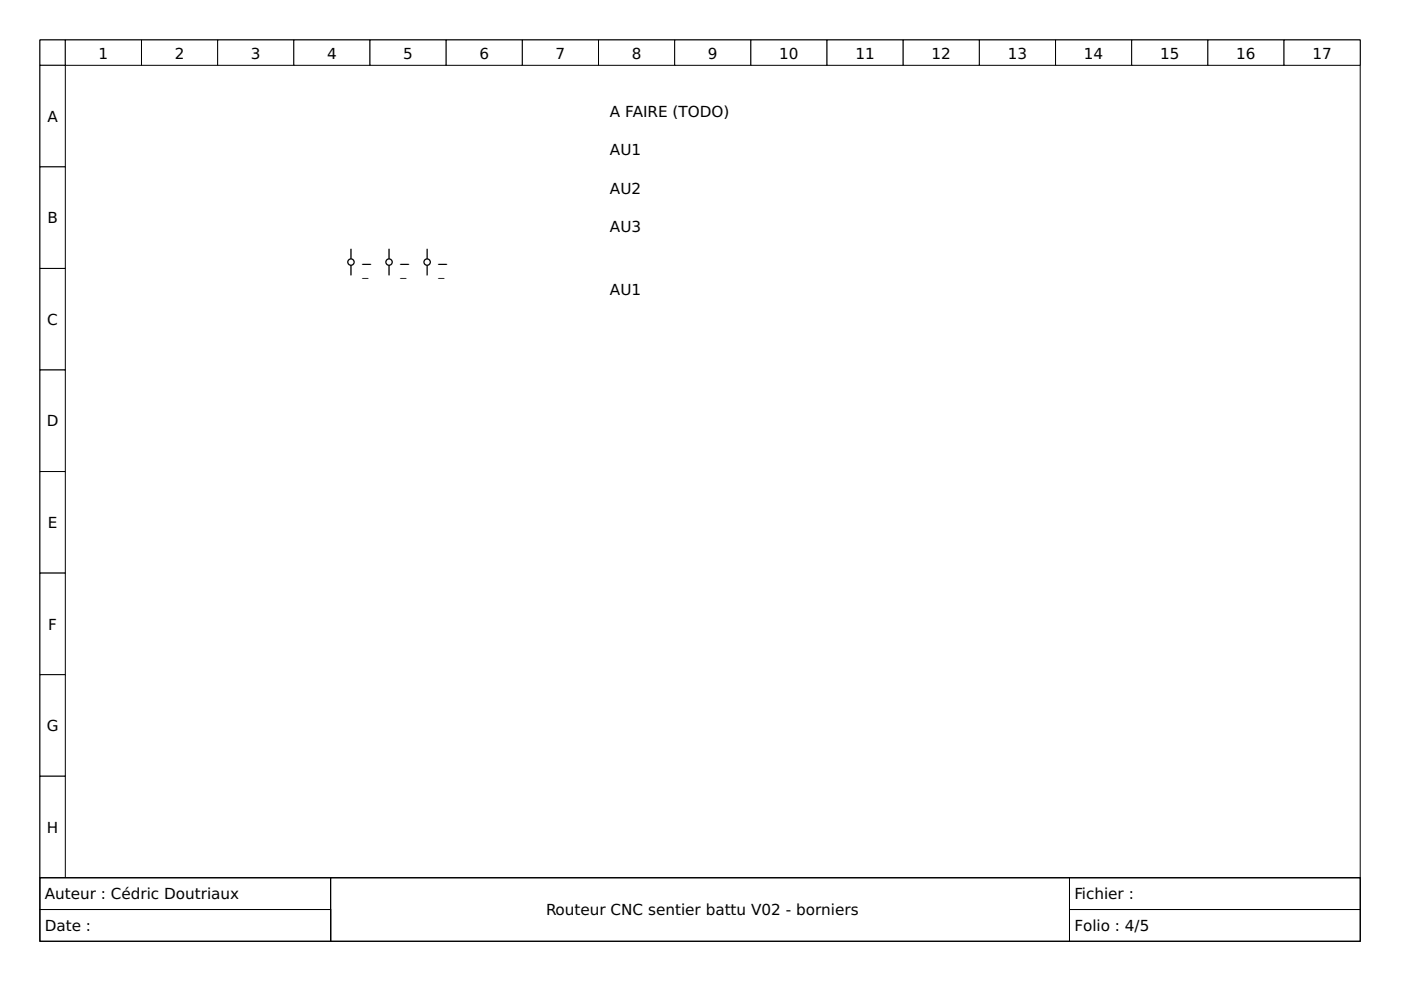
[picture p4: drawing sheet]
<svg xmlns="http://www.w3.org/2000/svg" width="297mm" height="210mm" viewBox="0 0 297 210" stroke-linecap="round" stroke-linejoin="round" font-family="sans-serif">
<path d="M8.5 8.5h279.9v177.6h-279.9z" fill="none" stroke="#000" stroke-width=".21"/>
<g fill="#fff" stroke="#000" stroke-width=".21">
<path d="M8.5 8.5h5.3v5.3h-5.3z"/>
<path d="M13.8 8.5h16.2v5.3h-16.2z"/>
<path d="M30 8.5h16.1v5.3h-16.1z"/>
<path d="M46.1 8.5h16.2v5.3h-16.2z"/>
<path d="M62.3 8.5h16.1v5.3h-16.1z"/>
<path d="M78.4 8.5h16.2v5.3h-16.2z"/>
<path d="M94.6 8.5h16.1v5.3h-16.1z"/>
<path d="M110.7 8.5h16.2v5.3h-16.2z"/>
<path d="M126.9 8.5h16.1v5.3h-16.1z"/>
<path d="M143 8.5h16.2v5.3h-16.2z"/>
<path d="M159.2 8.5h16.1v5.3h-16.1z"/>
<path d="M175.3 8.5h16.2v5.3h-16.2z"/>
<path d="M191.5 8.5h16.1v5.3h-16.1z"/>
<path d="M207.6 8.5h16.2v5.3h-16.2z"/>
<path d="M223.8 8.5h16.1v5.3h-16.1z"/>
<path d="M239.9 8.5h16.2v5.3h-16.2z"/>
<path d="M256.1 8.5h16.1v5.3h-16.1z"/>
<path d="M272.2 8.5h16.2v5.3h-16.2z"/>
<path d="M8.5 13.8h5.3v21.6h-5.3z"/>
<path d="M8.5 35.4h5.3v21.5h-5.3z"/>
<path d="M8.5 56.9h5.3v21.5h-5.3z"/>
<path d="M8.5 78.4h5.3v21.6h-5.3z"/>
<path d="M8.5 100h5.3v21.5h-5.3z"/>
<path d="M8.5 121.5h5.3v21.5h-5.3z"/>
<path d="M8.5 143h5.3v21.6h-5.3z"/>
<path d="M8.5 164.6h5.3v21.5h-5.3z"/>
<path d="M8.5 186.1h279.9v13.5h-279.9z"/>
<path d="M8.5 186.1h61.6v6.7h-61.6z"/>
</g>
<path d="M8.5 186.1h61.6v6.7h-61.6z" fill="none" stroke="#000" stroke-width=".21"/>
<path d="M70.1 186.1h156.7v13.5h-156.7z" fill="#fff" stroke="#000" stroke-width=".21"/>
<path d="M70.1 186.1h156.7v13.5h-156.7z" fill="none" stroke="#000" stroke-width=".21"/>
<path d="M226.8 186.1h61.6v6.7h-61.6z" fill="#fff" stroke="#000" stroke-width=".21"/>
<path d="M226.8 186.1h61.6v6.7h-61.6z" fill="none" stroke="#000" stroke-width=".21"/>
<path d="M8.5 192.8h61.6v6.8h-61.6z" fill="#fff" stroke="#000" stroke-width=".21"/>
<path d="M8.5 192.8h61.6v6.8h-61.6z" fill="none" stroke="#000" stroke-width=".21"/>
<path d="M226.8 192.8h61.6v6.8h-61.6z" fill="#fff" stroke="#000" stroke-width=".21"/>
<path d="M226.8 192.8h61.6v6.8h-61.6z" fill="none" stroke="#000" stroke-width=".21"/>
<g fill="none" stroke="#000" stroke-width=".27">
<path d="M74.4 52.9v1.9M74.4 56.4v1.9M82.5 52.9v1.9M82.5 56.4v1.9M90.6 52.9v1.9M90.6 56.4v1.9"/>
<circle cx="74.4" cy="55.6" r=".67"/>
<circle cx="82.5" cy="55.6" r=".67"/>
<circle cx="90.6" cy="55.6" r=".67"/>
</g>
<g font-size="3.6">
<text x="76.8" y="55.4">_</text>
<text x="84.9" y="55.4">_</text>
<text x="93" y="55.4">_</text>
</g>
<g font-size="3.2">
<text x="20.9" y="12.5">1</text>
<text x="37" y="12.5">2</text>
<text x="53.2" y="12.5">3</text>
<text x="69.3" y="12.5">4</text>
<text x="85.5" y="12.5">5</text>
<text x="101.6" y="12.5">6</text>
<text x="117.8" y="12.5">7</text>
<text x="133.9" y="12.5">8</text>
<text x="150.1" y="12.5">9</text>
<text x="165.2" y="12.5">10</text>
<text x="181.4" y="12.5">11</text>
<text x="197.5" y="12.5">12</text>
<text x="213.7" y="12.5">13</text>
<text x="229.8" y="12.5">14</text>
<text x="246" y="12.5">15</text>
<text x="262.1" y="12.5">16</text>
<text x="278.3" y="12.5">17</text>
<text x="10.1" y="25.8">A</text>
<text x="129.3" y="24.9">A FAIRE (TODO)</text>
<text x="129.3" y="33">AU1</text>
<text x="129.3" y="41">AU2</text>
<text x="10.1" y="47.3">B</text>
<text x="129.3" y="49.1">AU3</text>
<text x="129.3" y="62.6">AU1</text>
<text x="10" y="68.9">C</text>
<text x="9.9" y="90.4">D</text>
<text x="10.1" y="111.9">E</text>
<text x="10.2" y="133.5">F</text>
<text x="9.9" y="155">G</text>
<text x="9.9" y="176.5">H</text>
<text x="9.5" y="190.7">Auteur : Cédric Doutriaux</text>
<text x="227.8" y="190.7">Fichier :</text>
<text x="9.5" y="197.4">Date :</text>
<text x="115.8" y="194.1">Routeur CNC sentier battu V02 - borniers</text>
<text x="227.8" y="197.4">Folio : 4/5</text>
</g>
<g font-size="2.5">
<text x="76.8" y="58.5">_</text>
<text x="84.9" y="58.5">_</text>
<text x="93" y="58.5">_</text>
</g>
</svg>
